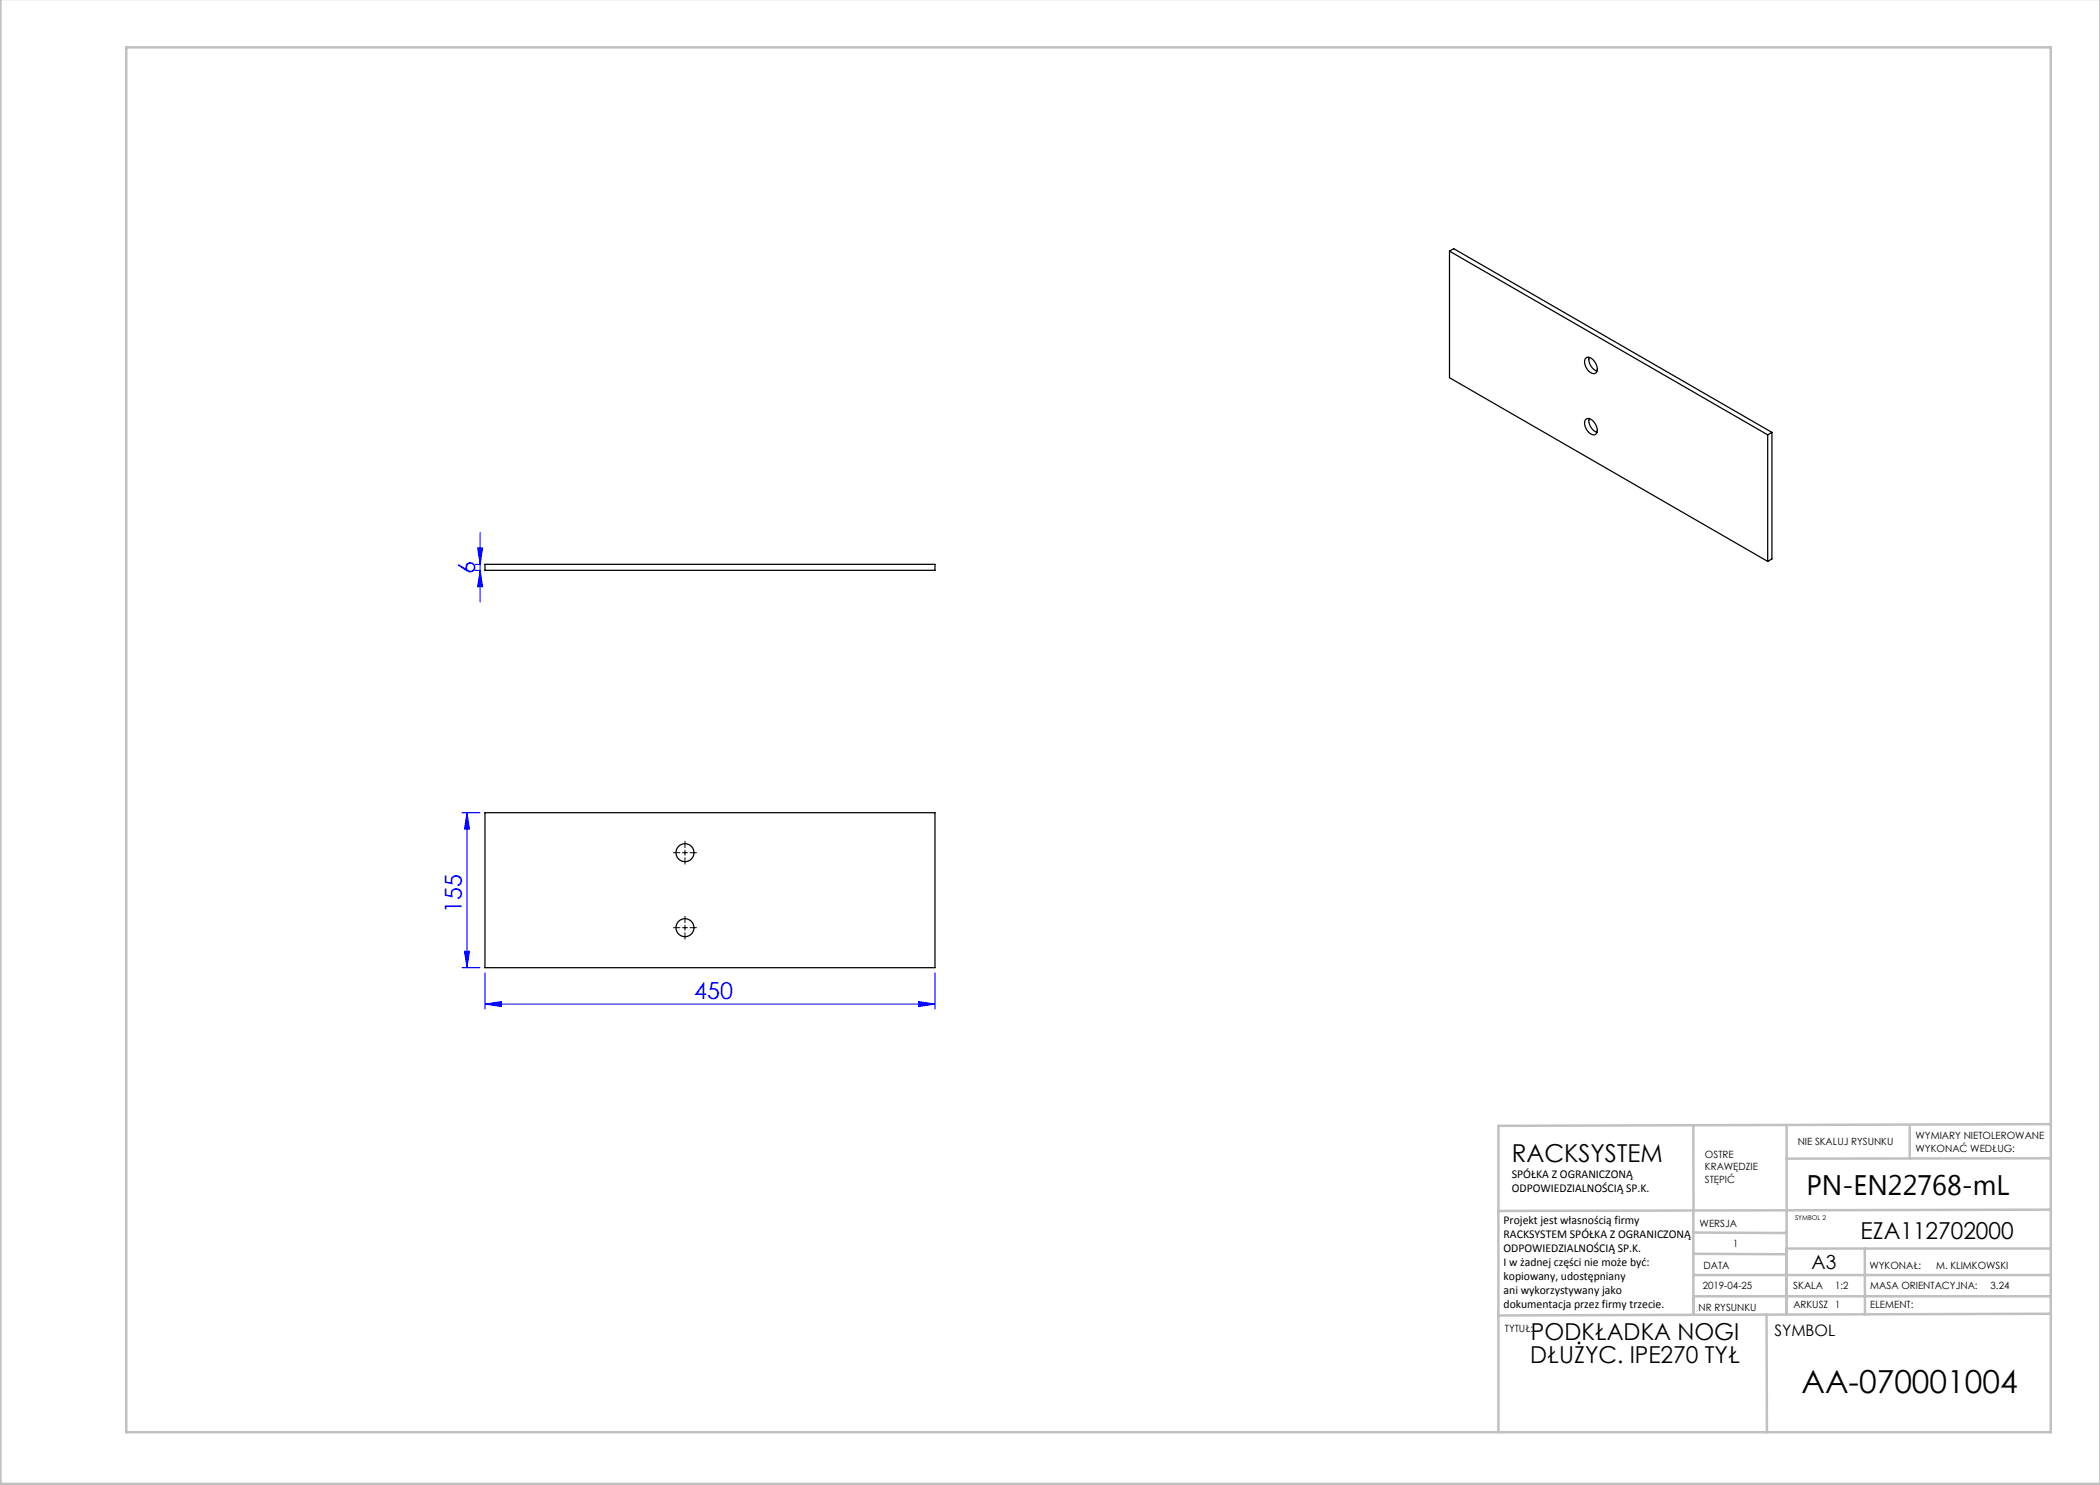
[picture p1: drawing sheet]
<svg xmlns="http://www.w3.org/2000/svg" width="420mm" height="297mm" viewBox="0 0 420 297" stroke-linecap="round" stroke-linejoin="round" font-family="sans-serif">
<g fill="none" stroke="#00f" stroke-width=".2">
<path d="M95 112.9h1M95 114.1h1M95.5 109.6h1l-.5 3.3zM96 106.5v13.9M96 114.1l.5 3.3h-1zM92.4 162.5h3.6M93.4 162.5v31M93.4 162.5l.5 3.3h-1zM92.4 193.5h3.6M92.9 190.2h1l-.5 3.3zM97 194.5v7.3M187 194.5v7.3"/>
<path d="M97 200.8l3.3-.5v1zM97 200.8h90M183.7 200.3l3.3 .5-3.3 .5z"/>
</g>
<g fill="none" stroke="#c0c0c0" stroke-width=".5">
<path d="M.1 -.1v296.9h419.9M25.2 9.5h385v276.9h-385zM338.7 225.2v16.9M357.3 225v37.9M382 225.4v6.3M410.1 224.8l-110.4 .4v61.2M410.1 231.7h-52.8M338.7 259.3h71.5M338.7 255h71.5M338.7 250.8l18.6 .1M338.7 246.5l18.6 .1M338.7 242.1v20.9"/>
<path d="M373 249.7v13.2M410.1 241.9l-110.4 .3M410.2 249.7h-52.9v13.2M353.3 262.9l.1 23.5M410.2 262.7l-110.5 .4"/>
</g>
<path d="M134.7 170.5h1.3M136.5 170.5h1M137 168.2v1.3M137 170v1M137 171.5v1.3M138 170.5h1.3M134.7 185.5h1.3M136.5 185.5h1M137 183.2v1.3M137 185v1M137 186.5v1.3M138 185.5h1.3" fill="none" stroke="#000" stroke-width=".2"/>
<g fill="#00f">
<path d="M97 200.8l3.3-.5v1zM183.7 200.3l3.3 .5-3.3 .5z"/>
<path d="M93.4 162.5l.5 3.3h-1zM92.9 190.2h1l-.5 3.3zM95.5 109.6h1l-.5 3.3zM96 114.1l.5 3.3h-1z"/>
</g>
<g fill="none" stroke="#000" stroke-width=".25">
<path d="M289.9 50.2v25.3l63.6 36.8M289.9 50.2l63.6 36.8M289.9 50.2l.8-.5 63.7 36.8M317.2 71.6a1.64 1.64 0 0 1 2.1 1.3 1.13 1.13 0 0 1-.6 1.8 2.29 2.29 0 0 1-1.5-3.1zM317.8 71.5a2.57 2.57 0 0 0 1.6 2.7M317.2 83.9a1.64 1.64 0 0 1 2.1 1.3 1.13 1.13 0 0 1-.6 1.8 2.29 2.29 0 0 1-1.5-3.1zM317.8 83.7a2.57 2.57 0 0 0 1.6 2.8M353.5 87v25.3M354.4 86.5l-.9 .5M354.4 86.5v25.3l-.9 .5M97 112.9h90v1.2h-90zM97 162.5h90v31h-90z"/>
<circle cx="137" cy="170.5" r="1.8"/>
<circle cx="137" cy="185.5" r="1.8"/>
</g>
<text font-size="6.3" x="360.3" y="278.5">AA-070001004</text>
<text font-size="5.6" x="361.3" y="239.1">PN-EN22768-mL</text>
<text font-size="4.9" x="302.4" y="232.4">RACKSYSTEM</text>
<g font-size="4.7" fill="#00f">
<text x="95" y="114.8" transform="rotate(-90 95 114.8)">6</text>
<text x="92.4" y="182.6" transform="rotate(-90 92.4 182.6)">155</text>
<text x="138.9" y="199.8">450</text>
</g>
<g font-size="4.7">
<text x="372.1" y="247.8">EZA112702000</text>
<text x="306.2" y="268.1">PODKŁADKA NOGI</text>
<text x="306.1" y="272.6">DŁUŻYC. IPE270 TYŁ</text>
</g>
<text font-size="3.9" x="362.3" y="253.8">A3</text>
<text font-size="3.2" x="354.9" y="267.2">SYMBOL</text>
<g font-size="2.4">
<text x="302.4" y="235.6">SPÓŁKA Z OGRANICZONĄ</text>
<text x="302.4" y="238.4">ODPOWIEDZIALNOŚCIĄ SP.K.</text>
<text x="300.7" y="244.7">Projekt jest własnością firmy</text>
<text x="300.7" y="247.5">RACKSYSTEM SPÓŁKA Z OGRANICZONĄ</text>
<text x="300.7" y="250.3">ODPOWIEDZIALNOŚCIĄ SP.K.</text>
<text x="300.7" y="253.1">I w żadnej części nie może być:</text>
<text x="300.7" y="256">kopiowany, udostępniany</text>
<text x="300.7" y="258.8">ani wykorzystywany jako</text>
<text x="300.7" y="261.6">dokumentacja przez firmy trzecie.</text>
</g>
<g font-size="2">
<text x="383.1" y="227.9">WYMIARY NIETOLEROWANE</text>
<text x="341" y="231.6">OSTRE</text>
<text x="359.5" y="228.9">NIE SKALUJ RYSUNKU</text>
<text x="383.1" y="230.4">WYKONAĆ WEDŁUG:</text>
<text x="341" y="234.1">KRAWĘDZIE</text>
<text x="341" y="236.6">STĘPIĆ</text>
<text x="339.9" y="245.4">WERSJA</text>
<text x="346.6" y="249.5">1</text>
<text x="340.5" y="257.7">2019-04-25</text>
<text x="340.7" y="253.8">DATA</text>
<text x="358.7" y="257.7">SKALA</text>
<text x="367" y="257.7">1:2</text>
<text x="373.9" y="253.8">WYKONAŁ:</text>
<text x="374.1" y="257.7">MASA ORIENTACYJNA:</text>
<text x="387.2" y="253.8">M. KLIMKOWSKI</text>
<text x="398.1" y="257.7">3.24</text>
<text x="339.7" y="262.3">NR RYSUNKU</text>
<text x="358.7" y="261.7">ARKUSZ 1</text>
<text x="374.1" y="261.7">ELEMENT:</text>
<text x="301" y="266.4">TYTUŁ:</text>
</g>
<text font-size="1.3" x="359" y="244">SYMBOL 2</text>
</svg>
